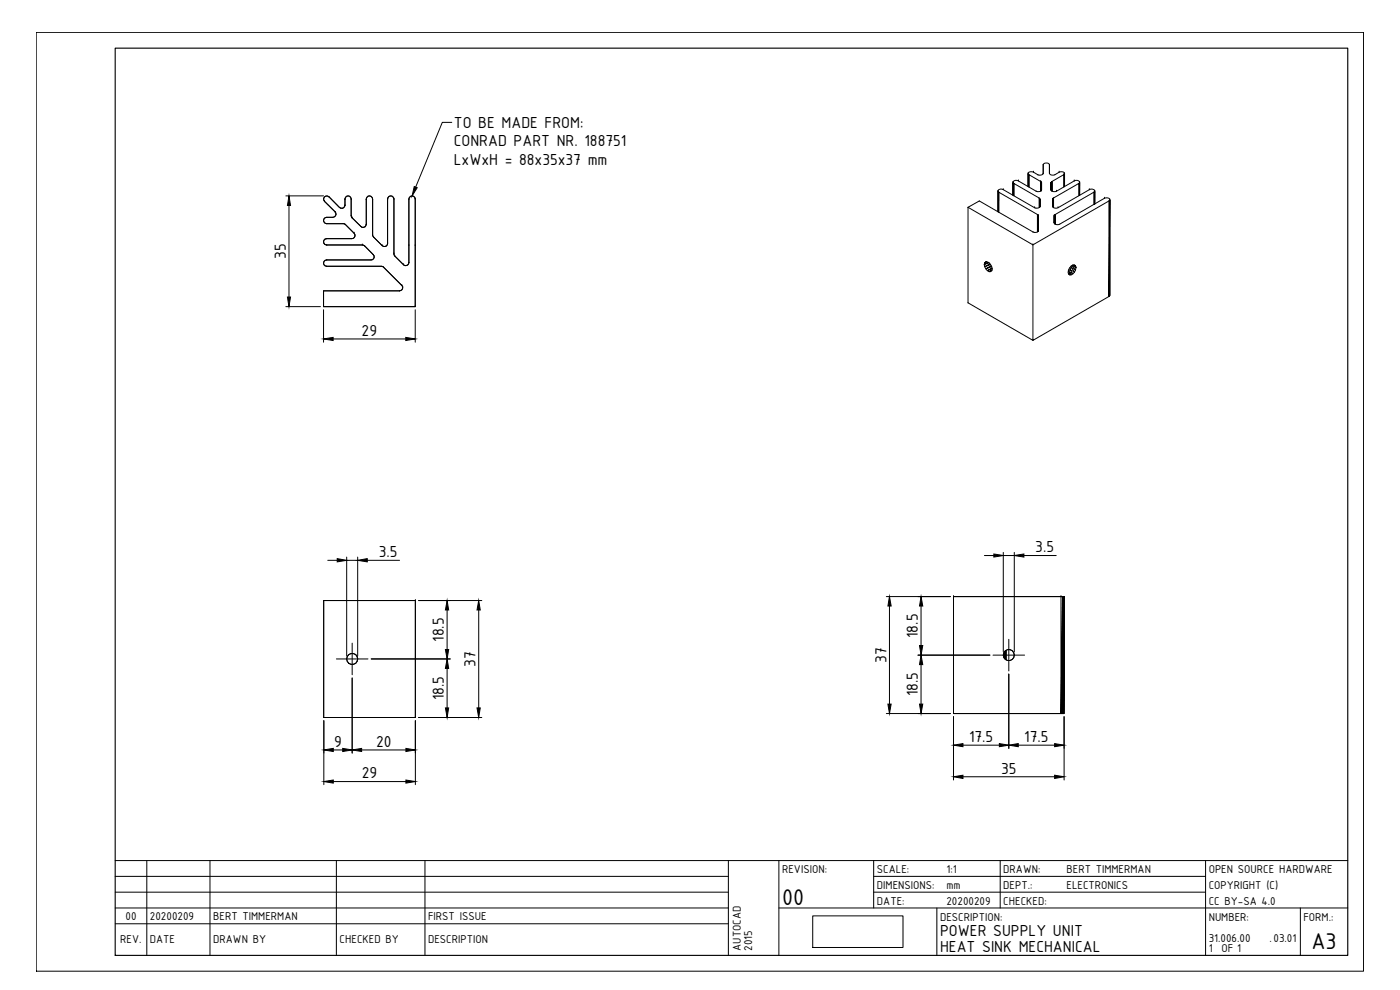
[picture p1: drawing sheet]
<svg xmlns="http://www.w3.org/2000/svg" width="420mm" height="297mm" viewBox="0 0 420 297" stroke-linecap="round" stroke-linejoin="round" font-family="sans-serif">
<!-- layer: 0 -->
<g fill="none" stroke="#000" stroke-width=".3">
<path d="M98.7 59.1h.1M98.7 59.1a.96 .96 0 0 0-1.3 0 .96 .96 0 0 0 0 1.3M98.7 59.1l3.2 3.1M103.5 59.7h.1M103.5 59.7a.93 .93 0 0 1 1-.9 .93 .93 0 0 1 .9 .9l.1 5.5 2.8 2.8M103.5 59.7a.93 .93 0 0 1 1-.9 .93 .93 0 0 1 .9 .9M103.5 59.7v1.9M105.4 59.7h.1M105.4 59.7v5M109.9 59.7h.1M109.9 59.7a.95 .95 0 0 1 1-.9 .95 .95 0 0 1 .9 .9v11l2.9 3M109.9 59.7a.95 .95 0 0 1 1-.9 .95 .95 0 0 1 .9 .9"/>
<path d="M109.9 59.7v7.6M111.8 59.7h.1M111.8 59.7v11l.3 .4M116.3 59.7a.95 .95 0 0 1 1-.9 .95 .95 0 0 1 .9 .9v16.5l.3 .6 2.6 2.6M116.3 59.7a.95 .95 0 0 1 1-.9 .95 .95 0 0 1 .9 .9M116.3 59.7h.1M116.3 59.7v13.3M118.2 59.7h.1M118.2 59.7v16.5M122.7 59.7a.95 .95 0 0 1 1-.9 .95 .95 0 0 1 .9 .9v32.3h-27.5v-4.7h22.8M122.7 59.7a.95 .95 0 0 1 1-.9 .95 .95 0 0 1 .9 .9M122.7 59.7v19.1"/>
<path d="M122.7 59.7h.1M124.6 59.7h.1M124.6 59.7v32.3M299.7 57.7h.1M301.1 56.9a.98 .98 0 0 0-1.6 .5v6.2v-6.2l.2 .3v5.9M301.1 56.9h.1M301.1 56.9l9.4 5.4M304.3 55h.1M305.6 54.3a1.03 1.03 0 0 0-1.6 .5v3.8v-3.8l.3 .2v3.7v-3.7l7.5 4.4M305.6 54.3h.1M305.6 54.3l5.4 3.1M308.8 52.4h.1"/>
<path d="M310.2 51.7a1.07 1.07 0 0 0-1.6 .5v3.8v-3.8l.2 .2v3.7v-3.7l3.5 2.1M310.2 51.7h.1M310.2 51.7l1.2 .7M311 57.4h.1M311.4 52.4h.1M312 59.5v2.7M312.1 59.7l-.1-.2v2.7l-.1-2.8v2.9M312.1 59.8v2.1M312.1 59.8h.1M312.3 54.5h.1M312.4 54.6l.1 2.6M312.6 57a1.08 1.08 0 0 1-1.6 .4"/>
<path d="M312.6 54.7l-.2-.1v2.6l-.1-2.7v2.8M312.6 54.7v2.3zM312.6 57h.1M312.6 54.8v2.2M313 49.4h.1M313 52h.1M313.1 52a1.16 1.16 0 0 1-1.7 .4M313.1 49.4a1.11 1.11 0 0 1 1.8 0v2.6a1.16 1.16 0 0 0 1.7 .4l1.3-.7M313.1 49.4v2.6M314.9 49.4v2.6M314.9 49.4h.1M314.9 52h.1"/>
<path d="M315.4 54.8h.1M315.4 57h.1M315.5 54.7l3.7-2.3v3.7M315.5 54.8v2.2M315.6 54.6v2.6M315.7 54.5v2.8v-2.8M315.7 54.5h.1M315.9 59.8h.1M315.9 59.8v2.1M316 59.5v2.7M316.2 59.4v2.9v-2.9M316.2 59.4h.1"/>
<path d="M316.6 52.4h.1M317.1 57.4h.1M317.9 51.7a1.07 1.07 0 0 1 1.6 .5M317.9 51.7h.1M319.2 52.4l.3-.2-.1 3.8M319.2 52.4h.1M322.4 54.3l-5.7 3.2a.99 .99 0 0 1-1.2-.5v-2.3v2.4M322.4 54.3a1.03 1.03 0 0 1 1.6 .5M322.4 54.3h.1M323.7 55l.3-.2v3.8M323.8 58.7v-3.7l-7.8 4.7M326.9 56.9l-9.8 5.6a.99 .99 0 0 1-1.2-.6l.1-2.2v2.3"/>
<path d="M326.9 56.9a1.03 1.03 0 0 1 1.6 .5v-.3M326.9 56.9h.1M328.2 57.7h.1M328.3 57.7l.2-.3v3.8M331.5 59.5l-13.9 7.9a.99 .99 0 0 1-1.2-.5v-2.3v2.4M331.5 59.5a1.07 1.07 0 0 1 1.6 .5M331.5 59.5h.1M97.4 60.4l3.2 3.2a.98 .98 0 0 1 .2 1 .98 .98 0 0 1-.9 .6h-1.8a.95 .95 0 0 0-1 1 .95 .95 0 0 0 1 .9h5.1l3.1 2.9a.95 .95 0 0 1 .2 1 .95 .95 0 0 1-.9 .6h-7.5a.95 .95 0 0 0-1 1 .95 .95 0 0 0 1 .9h10.9l3 2.9a.92 .92 0 0 1 .2 1 .92 .92 0 0 1-.8 .6h-13.3a.95 .95 0 0 0-1 .9 .95 .95 0 0 0 1 1h16.6l5.9 5.8a.95 .95 0 0 1 .2 1 .95 .95 0 0 1-.9 .6M97.4 60.4a.96 .96 0 0 1 0-1.3 .96 .96 0 0 1 1.3 0l3.2 3.1M97.4 60.4h.1M97.4 60.4l3.2 3.2M98 65.2h.1"/>
<path d="M98 67.1h.1M98 71.6h.1M98 73.5h.1M98 78h.1M98 79.9h.1M98.1 71.6a.95 .95 0 0 0-1 1 .95 .95 0 0 0 1 .9M98.1 73.5h10.6M99.9 65.2h.1M100.5 63.6h.1M100.6 63.6a.98 .98 0 0 1 .2 1 .98 .98 0 0 1-.9 .6h-1.8a.95 .95 0 0 0-1 1 .95 .95 0 0 0 1 .9h5.1l.5 .3M101.9 62.2h.1M103 67.1h.1"/>
<path d="M103.5 61.6h.1M103.5 61.6a.99 .99 0 0 1-.6 .8 .99 .99 0 0 1-1-.2M103.7 67.4l2.6 2.6M103.7 67.4h.1M105.4 64.7h.1M105.4 64.7l.3 .7M105.7 65.4h.1M105.7 65.4l2.6 2.6M106.3 70a.95 .95 0 0 1 .2 1 .95 .95 0 0 1-.9 .6h-7.5M106.3 70h.1M108.3 68h.1M108.7 73.5h.1"/>
<path d="M108.7 73.5l.7 .3M109.4 73.8h.1M109.4 73.8l2.6 2.6M109.9 67.3h.1M109.9 67.3a.95 .95 0 0 1-.6 .9 .95 .95 0 0 1-1-.2M111.3 78h.1M111.8 70.4h.1M112 76.4a.92 .92 0 0 1 .2 1 .92 .92 0 0 1-.8 .6h-13.3a.95 .95 0 0 0-1 .9 .95 .95 0 0 0 1 1h16.6l5.9 5.8M112 76.4h.1M112.1 71.1h.1M112.1 71.1l2.6 2.6M114.5 79.9h.1"/>
<path d="M114.7 73.7h.1M116.3 73a.95 .95 0 0 1-.6 .9 .95 .95 0 0 1-1-.2M116.3 73h.1M118.2 76.2l.3 .6 2.6 2.6M118.2 76.2h.1M118.5 76.8h.1M121.1 79.4h.1M122.7 78.8a.95 .95 0 0 1-.6 .8 .95 .95 0 0 1-1-.2M122.7 73.7h.1M122.7 78.8h.1M124.6 73.7h.1M290.5 62.2l19.5 11.3v28.6l22.8-13.1"/>
<path d="M290.5 62.2l3.4-1.9 16.1 9.3M290.5 62.2v28.7M290.5 62.2h.1M293.9 60.3h.1M296 78.5l-.5 .3 .4-.3 .9 .4M296.1 78.6l-.6 .2a2.12 2.12 0 0 0 1.8 2.7l.3-.2 .2-.6M296.6 78.7l-1.2 .6 1.4-.5M296.8 78.9l.5 .5 .5 1.3M297.1 79.1l-1.6 .9 1.8-.6M297.5 79.7l-1.6 1 1.7-.7M299.7 63.7v-6l11.6 6.7M310 73.5h.1"/>
<path d="M310 69.6h.1M310.5 62.3h.1M311.3 64.4h.1M311.5 64.5l.1 5M311.6 69.4l-.8 .3-.8-.1M311.6 64.6l-.1-.1v5v-5l-.2-.1v5.2M311.6 69.2v-4.6v4.7M311.6 64.7h.1M311.6 69.2h.1M311.6 69.2v.2M311.6 64.7v4.5M312.1 61.9a1.08 1.08 0 0 1-1.6 .4"/>
<path d="M312.1 61.9v-2.2v2.3M312.1 61.9h.1M315.9 61.9h.1M316.4 64.7h.1M316.4 66.9h.1M316.4 64.7v2.2M316.5 64.5v2.7M316.6 67.2l.1-2.8v2.8M316.6 64.4h.1M317.5 62.3h.1M318 67.3h.1M321.5 79.9l.5-.4h.5l.4 .8"/>
<path d="M321.5 79.9a1.81 1.81 0 0 0-.5 2.6 1.98 1.98 0 0 0 1.9-2.2M321.5 79.8l-.4 1.1-.5 .5M321.7 79.7l1.1 1.3-1.3-.8 1 1.4-1.4-.7 .9 1.3-1.3-.8 .8 1.1-.9-.5M321.8 79.7l1.1 .6M322 79.5l.9 .8M322.3 79.5l.5 .3-.4-.3M328.3 61.4v-3.7l-11.9 6.9M332.8 60.3l-22.8 13.2M97.1 87.3h.1M115.1 80.2h.1M119.9 87.3h-22.8v4.7h27.5M119.9 87.3h.1"/>
<path d="M120.6 85.7a.95 .95 0 0 1 .2 1 .95 .95 0 0 1-.9 .6M120.6 85.7h.1M124.6 92h.1M290.5 90.9l19.5 11.2M290.5 90.9h.1M297.7 81l-.9 .5 .9-.4M297.7 80.4l-1.4 .8 1.4-.6M297.7 80.7h.1M320.7 82.2l.3 .3M322.9 80.3h.1M332.8 89h.1M333.1 88.7v-28.7l-.3 .3v28.7l.3-29v28.7l-.3 .3"/>
<path d="M310 102.1h.1M286.2 179h33.1v35.1h-33.1M286.2 179h.1M286.2 179h32.2M286.2 179v35.1M318.4 179h.5l-.5 35.1zM318.4 179h.1M318.9 179h.3l-.3 35.1zM101 197.7h9.4M105.7 193v9.5M124.7 180.2h-27.6v35.1h27.6M124.7 180.2h.1"/>
<path d="M124.7 197.7h.1M124.7 180.2v35.1M286.2 196.6h.1M298 196.6h9.5M301.3 195.8v1.6M301.4 195.6v1.9M301.5 195.5v2.1M301.7 195.4v2.4M301.7 195.3v2.6M301.9 195.2v2.7M302 195.1v2.9M302.8 191.8v9.5"/>
<path d="M124.7 215.3h.1M286.2 214.1h33.1M286.2 214.1h.1M318.4 214.1h.1M243.9 274.8h27.1v9.5h-27.1z"/>
<circle cx="105.7" cy="197.7" r="1.65"/>
<circle cx="302.8" cy="196.5" r="1.66"/>
</g>
<!-- layer: TITLEBLOCK -->
<g fill="none" stroke="#000" stroke-width=".3">
<path d="M10.9 9.7h398.3v281.7h-398.3zM34.6 258.2h369.9M44.1 258.2v28.5M63 258.2v28.5M101 258.2v28.5M127.5 258.2v28.5M218.6 258.2v28.5M233.8 258.2v28.5M262.2 258.2v14.2M300.2 258.2v14.2M361.8 258.2v28.5M34.6 272.4h184"/>
<path d="M34.6 267.7h184M34.6 277.2h184M34.6 262.9h184M233.8 272.4h170.7M262.2 267.7h99.6M262.2 262.9h99.6M281.2 272.4v14.3M390.3 272.4v14.3"/>
</g>
<path d="M34.6 14.4h369.9v272.3h-369.9z" fill="none" stroke="#000" stroke-width=".34"/>
<!-- layer: DIMENSIONS -->
<g fill="none" stroke="#000" stroke-width=".3">
<path d="M135.6 36.7h-2.9l-8 19.4M85.8 58.8h11.3M86.7 61.7v27.4M85.8 92h10.4M97.1 92.9v9.8M124.6 92.9v9.8M100 101.7h21.8M98.4 168.1h2.8M104 167.1v29.7M104 168.1h3.3M107.3 167.1v29.7M110.2 168.1h9.7"/>
<path d="M266 179h19.2M295.4 166.7h2.9M301.1 165.7v29.9M301.1 166.7h3.3M304.4 165.7v29.9M307.3 166.7h9.7M111.4 197.7h23.7M125.6 180.2h19M134.2 183v11.9M143.7 183v29.4M266.9 181.8v29.5M275.5 196.6h21.6"/>
<path d="M276.4 181.8v11.9M276.4 199.4v11.9M97.2 216.2v19.2M105.7 203.4v22.5M124.7 216.2v19.2M125.6 215.3h19M134.2 200.5v11.9M266 214.1h19.2M286.2 215v19M302.8 202.2v22.4M319.3 215v19M100 234.5h21.8"/>
<path d="M100 225h2.9M108.5 225h13.3M289 233.1h27.5M289 223.6h10.9M305.6 223.6h10.9"/>
</g>
<g fill="#000" stroke="#000" stroke-width=".3">
<path d="M124.3 56l.9 .3-1.5 2.5zM86.7 58.8l.5 2.9h-.9zM86.3 89.1h.9l-.5 2.9zM97.1 101.7l2.9-.5v1zM121.8 101.2l2.8 .5-2.8 .5zM101.2 167.6l2.8 .5-2.8 .5zM107.3 168.1l2.9-.5v1zM298.3 166.2l2.8 .5-2.8 .4zM304.4 166.7l2.9-.5v.9zM133.7 194.9h.9l-.4 2.8zM134.2 180.2l.4 2.8h-.9zM143.7 180.2l.4 2.8h-.9z"/>
<path d="M266.9 179l.5 2.8h-.9zM276.4 196.6l.5 2.8h-.9zM276 193.7h.9l-.5 2.9zM276.4 179l.5 2.8h-.9zM134.2 197.7l.4 2.8h-.9zM133.7 212.4h.9l-.4 2.9zM143.2 212.4h.9l-.4 2.9zM266.5 211.3h.9l-.5 2.8zM276 211.3h.9l-.5 2.8zM97.2 234.5l2.8-.5v1zM97.2 225l2.8-.4v.9zM102.9 224.6l2.8 .4-2.8 .5z"/>
<path d="M105.7 225l2.8-.4v.9zM121.8 234l2.9 .5-2.9 .5zM121.8 224.6l2.9 .4-2.9 .5zM286.2 233.1l2.8-.5v1zM286.2 223.6l2.8-.5v.9zM299.9 223.1l2.9 .5-2.9 .4zM302.8 223.6l2.8-.5v.9zM316.5 232.6l2.8 .5-2.8 .5zM316.5 223.1l2.8 .5-2.8 .4z"/>
</g>
<g font-size="7.4">
<text x="234.7" y="271.5">00</text>
<text x="393.6" y="284.7">A3</text>
</g>
<g font-size="5.2">
<text x="136.2" y="38.4">TO BE MADE FROM:</text>
<text x="136.2" y="43.9">CONRAD PART NR. 188751</text>
<text x="136.2" y="49.5">LxWxH = 88x35x37 mm</text>
<text x="85.8" y="77.7" transform="rotate(-90 85.8 77.7)">35</text>
<text x="108.5" y="100.8">29</text>
<text x="113.7" y="167.1">3.5</text>
<text x="310.7" y="165.7">3.5</text>
<text x="275.5" y="191.4" transform="rotate(-90 275.5 191.4)">18.5</text>
<text x="133.2" y="192.6" transform="rotate(-90 133.2 192.6)">18.5</text>
<text x="142.7" y="200" transform="rotate(-90 142.7 200)">37</text>
<text x="266" y="198.9" transform="rotate(-90 266 198.9)">37</text>
<text x="275.5" y="209" transform="rotate(-90 275.5 209)">18.5</text>
<text x="133.2" y="210.2" transform="rotate(-90 133.2 210.2)">18.5</text>
<text x="100.3" y="224">9</text>
<text x="112.8" y="224">20</text>
<text x="290.8" y="222.6">17.5</text>
<text x="307.4" y="222.6">17.5</text>
<text x="108.6" y="233.6">29</text>
<text x="300.4" y="232.1">35</text>
<text x="282.1" y="281">POWER SUPPLY UNIT</text>
<text x="282.1" y="285.7">HEAT SINK MECHANICAL</text>
</g>
<g font-size="3.7">
<text x="234.7" y="262">REVISION:</text>
<text x="263.2" y="262">SCALE:</text>
<text x="284" y="262">1:1</text>
<text x="301.1" y="262">DRAWN:</text>
<text x="320.1" y="262">BERT TIMMERMAN</text>
<text x="362.7" y="262">OPEN SOURCE HARDWARE</text>
<text x="263.2" y="266.8">DIMENSIONS:</text>
<text x="284" y="266.8">mm</text>
<text x="301.1" y="266.8">DEPT.:</text>
<text x="320.1" y="266.8">ELECTRONICS</text>
<text x="362.7" y="266.8">COPYRIGHT (C)</text>
<text x="37.7" y="276">00</text>
<text x="45" y="276">20200209</text>
<text x="64" y="276">BERT TIMMERMAN</text>
<text x="128.5" y="276">FIRST ISSUE</text>
<text x="263.2" y="271.5">DATE:</text>
<text x="284" y="271.5">20200209</text>
<text x="301.1" y="271.5">CHECKED:</text>
<text x="362.7" y="271.5">CC BY-SA 4.0</text>
<text x="282.1" y="276.2">DESCRIPTION:</text>
<text x="362.7" y="276.2">NUMBER:</text>
<text x="391.2" y="276.2">FORM.:</text>
<text x="36.1" y="282.9">REV.</text>
<text x="45" y="282.9">DATE</text>
<text x="64" y="282.9">DRAWN BY</text>
<text x="101.9" y="282.9">CHECKED BY</text>
<text x="128.5" y="282.9">DESCRIPTION</text>
<text x="222.4" y="285.3" transform="rotate(-90 222.4 285.3)">AUTOCAD</text>
<text x="225.7" y="285.3" transform="rotate(-90 225.7 285.3)">2015</text>
<text x="362.7" y="282.6">31.006.00</text>
<text x="362.7" y="285.7">1</text>
<text x="366.6" y="285.7">OF 1</text>
<text x="381" y="282.6">.03.01</text>
</g>
</svg>
